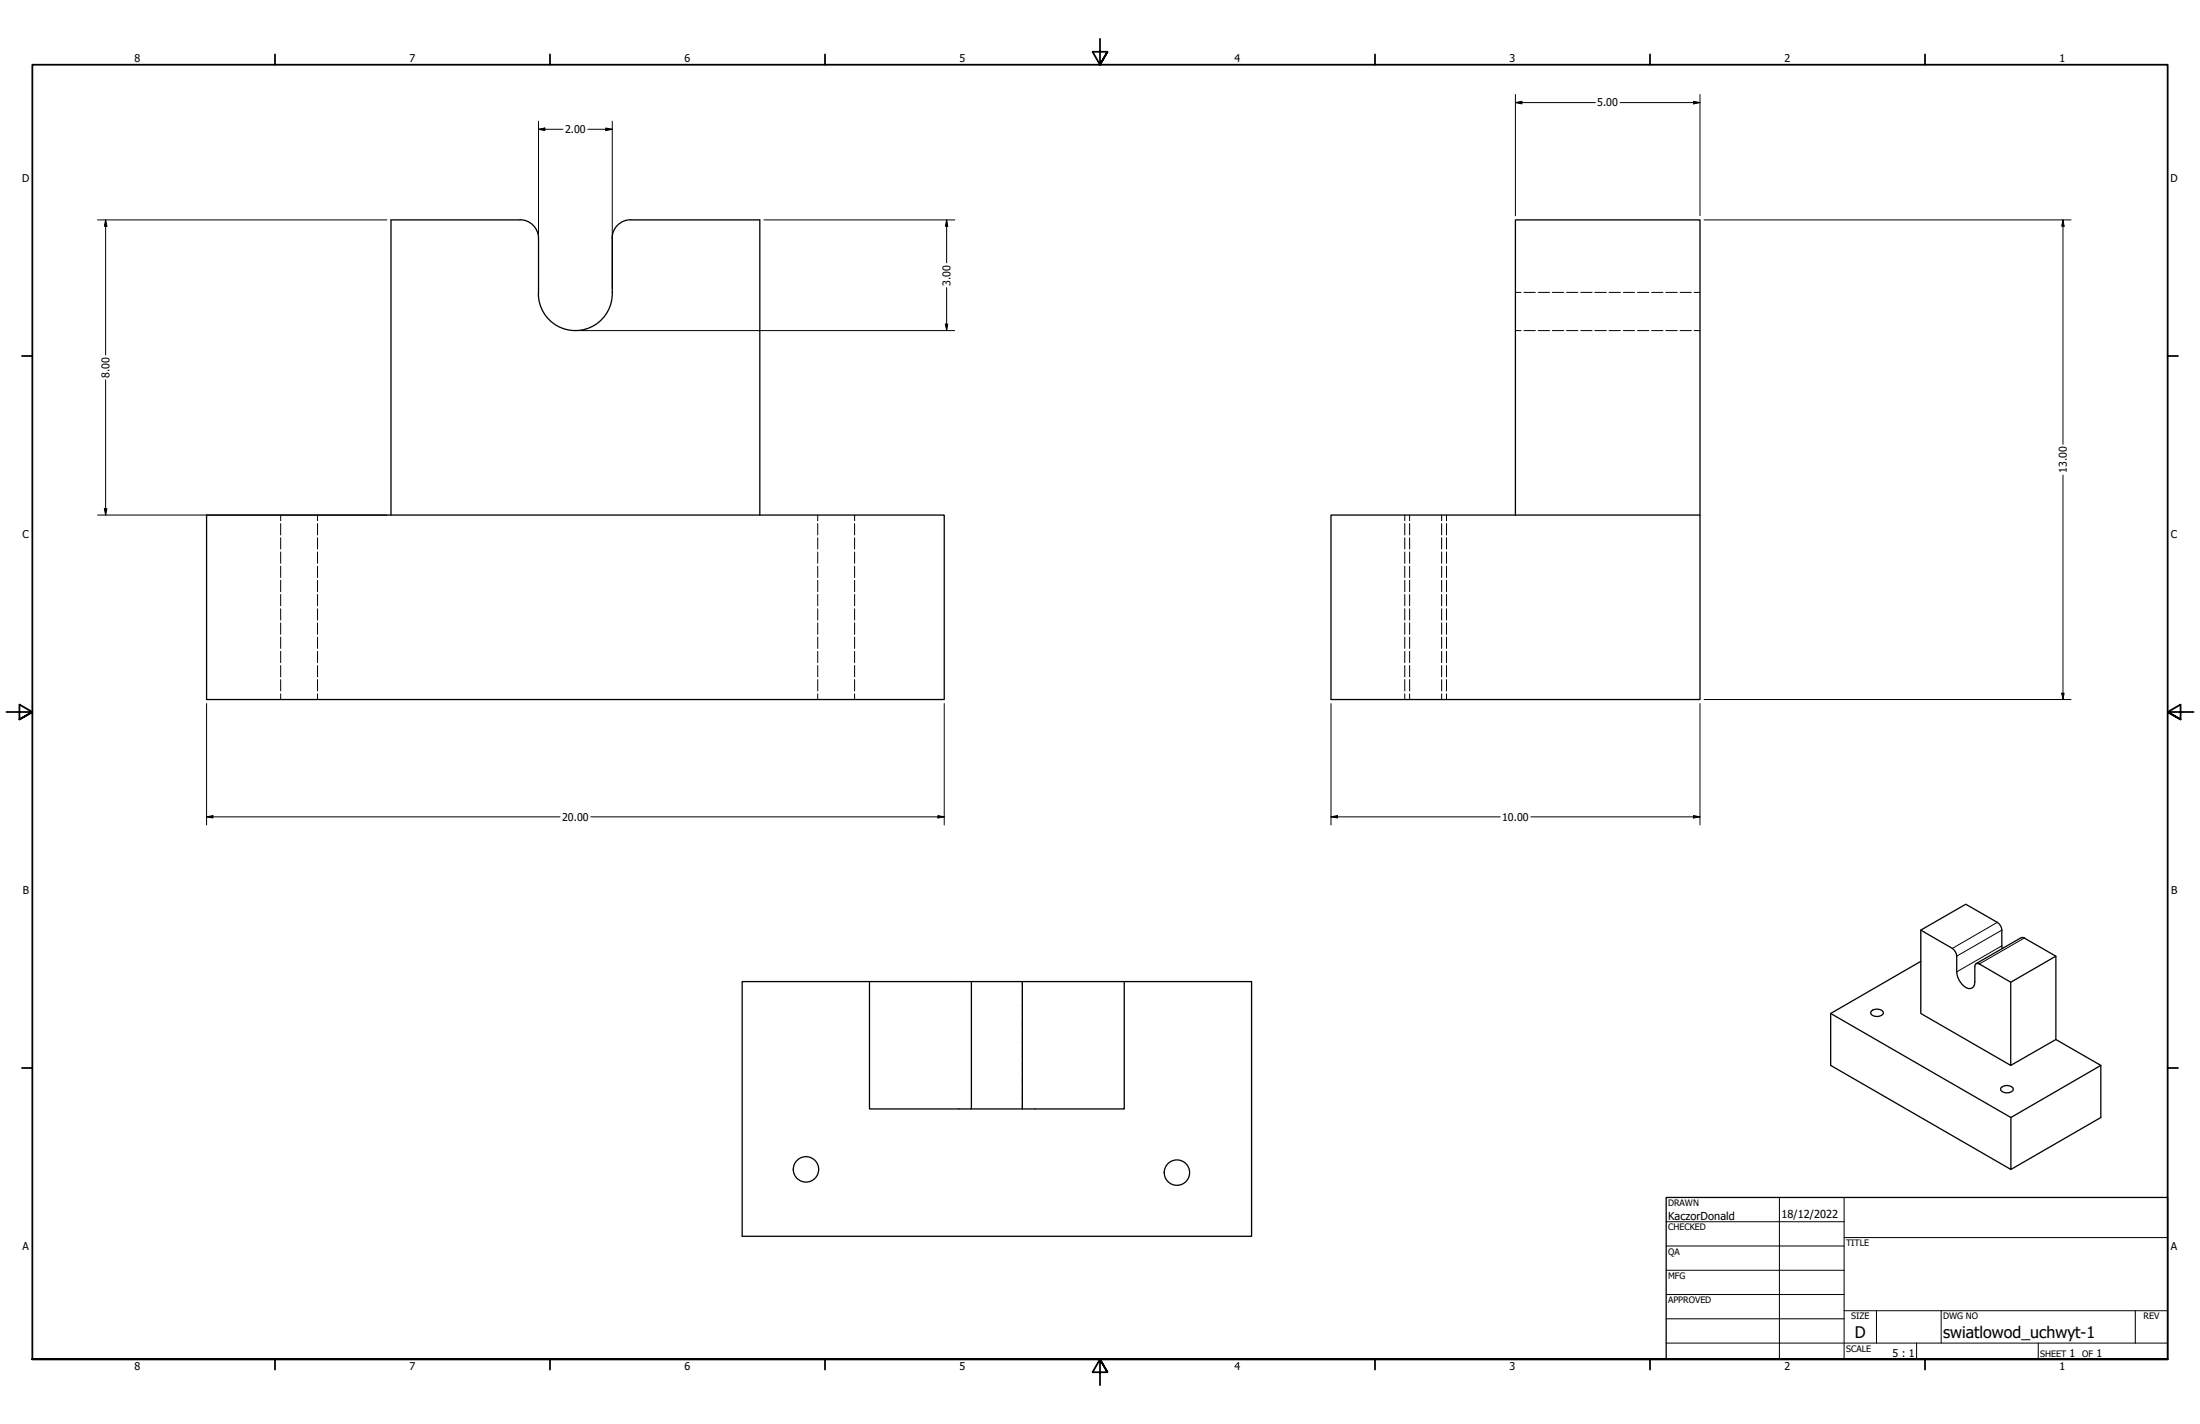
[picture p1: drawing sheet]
<svg xmlns="http://www.w3.org/2000/svg" width="864mm" height="559mm" viewBox="0 0 864 559" stroke-linecap="round" stroke-linejoin="round" font-family="sans-serif">
<!-- layer: Visible (ANSI) -->
<g fill="none" stroke="#000" stroke-width=".51">
<path d="M240.3 93.5a7.3 7.3 0 0 1 7.3-7.3l50.7 .1v115.8M240.3 93.5v21.2a14.5 14.5 0 0 1-14.2 15 14.5 14.5 0 0 1-14.8-14.5M211.4 115.3v-21.8a7.3 7.3 0 0 0-7.3-7.3l-50.6 .1v115.8M81.1 202.1h289.5v72.4h-289.5zM594.9 202.1v-115.8h72.4v188.2h-144.8v-72.4h144.8M754 365v32.7l35.3 20.4v-32.7M754 377.3l-35.4 20.4v20.4l70.8 40.8v-20.4l35.3-20.4M775.7 378.1l18.2-10.2 13.1 7.3v32.7M785.9 372.3l-.1-7.3a3.9 3.9 0 0 0-1.8-3.1l-12.3-7.1-17.7 10.2 12.4 7.2a4 4 0 0 1 1.7 3v6.2a7.6 7.6 0 0 0 4.6 6.5 2.16 2.16 0 0 0 2.5-2.6v-6l.5-1.2 1.3 .2 12.3 7.1 17.7-10.2M341.3 385.2h-50v99.9h200v-99.9h-150v50h40v-50M401.3 385.2v50h40v-50M718.6 397.7l70.8 40.8"/>
<path d="M734.5 396.9a3.1 3.1 0 0 1 4.8 .5 2.88 2.88 0 0 1-5 0zM807 407.9l17.7 10.2v20.4l-35.3 20.4M807 407.9l-17.7 10.2M381.3 435.2h20M785.5 426.8a3.1 3.1 0 0 1 4.8 .6 2.88 2.88 0 0 1-5 0z"/>
<circle cx="316.4" cy="458.9" r="5"/>
<circle cx="462" cy="460.2" r="5"/>
</g>
<!-- layer: Visible Narrow (ANSI) -->
<path d="M784 361.9l-17.6 10.3M785.8 365l-17.7 10.2M785.8 371.2l-17.7 10.2M794.6 368.1l-17.6 10.2" fill="none" stroke="#000" stroke-width=".39"/>
<!-- layer: Hidden (ANSI) -->
<g fill="none" stroke="#000" stroke-width=".39">
<path d="M594.9 114.7h2.2M598.2 114.7h4.5M603.8 114.7h4.5M609.3 114.7h4.6M614.9 114.7h4.5M620.5 114.7h4.5M626 114.7h4.6M631.6 114.7h4.5M637.2 114.7h4.5M642.8 114.7h4.5M648.3 114.7h4.5M653.9 114.7h4.5"/>
<path d="M659.5 114.7h4.5M665 114.7h2.3M594.9 129.7h2.2M598.2 129.7h4.5M603.8 129.7h4.5M609.3 129.7h4.6M614.9 129.7h4.5M620.5 129.7h4.5M626 129.7h4.6M631.6 129.7h4.5M637.2 129.7h4.5M642.8 129.7h4.5"/>
<path d="M648.3 129.7h4.5M653.9 129.7h4.5M659.5 129.7h4.5M665 129.7h2.3M110.2 202.1v2.2M110.2 205.5v4.4M110.2 211v4.5M110.2 216.6v4.4M124.7 202.1v2.2M124.7 205.5v4.4M124.7 211v4.5M124.7 216.6v4.4"/>
<path d="M321 202.1v2.2M321 205.5v4.4M321 211v4.5M321 216.6v4.4M335.5 202.1v2.2M335.5 205.5v4.4M335.5 211v4.5M335.5 216.6v4.4M551.4 202.1v2.2M551.4 205.5v4.4M551.4 211v4.5M551.4 216.6v4.4"/>
<path d="M553.3 202.1v2.2M553.3 205.5v4.4M553.3 211v4.5M553.3 216.6v4.4M565.9 202.1v2.2M565.9 205.5v4.4M565.9 211v4.5M565.9 216.6v4.4M567.8 202.1v2.2M567.8 205.5v4.4M567.8 211v4.5M567.8 216.6v4.4"/>
<path d="M110.2 222.2v4.4M110.2 227.7v4.5M110.2 233.3v4.4M110.2 238.9v4.4M124.7 222.2v4.4M124.7 227.7v4.5M124.7 233.3v4.4M124.7 238.9v4.4M321 222.2v4.4M321 227.7v4.5M321 233.3v4.4M321 238.9v4.4"/>
<path d="M335.5 222.2v4.4M335.5 227.7v4.5M335.5 233.3v4.4M335.5 238.9v4.4M551.4 222.2v4.4M551.4 227.7v4.5M551.4 233.3v4.4M551.4 238.9v4.4M553.3 222.2v4.4M553.3 227.7v4.5M553.3 233.3v4.4M553.3 238.9v4.4"/>
<path d="M565.9 222.2v4.4M565.9 227.7v4.5M565.9 233.3v4.4M565.9 238.9v4.4M567.8 222.2v4.4M567.8 227.7v4.5M567.8 233.3v4.4M567.8 238.9v4.4M110.2 244.4v4.5M110.2 250v4.4M110.2 255.6v4.4M124.7 244.4v4.5"/>
<path d="M124.7 250v4.4M124.7 255.6v4.4M321 244.4v4.5M321 250v4.4M321 255.6v4.4M335.5 244.4v4.5M335.5 250v4.4M335.5 255.6v4.4M551.4 244.4v4.5M551.4 250v4.4M551.4 255.6v4.4M553.3 244.4v4.5"/>
<path d="M553.3 250v4.4M553.3 255.6v4.4M565.9 244.4v4.5M565.9 250v4.4M565.9 255.6v4.4M567.8 244.4v4.5M567.8 250v4.4M567.8 255.6v4.4M110.2 261.2v4.4M110.2 266.7v4.4M110.2 272.3v2.2M124.7 261.2v4.4"/>
<path d="M124.7 266.7v4.4M124.7 272.3v2.2M321 261.2v4.4M321 266.7v4.4M321 272.3v2.2M335.5 261.2v4.4M335.5 266.7v4.4M335.5 272.3v2.2M551.4 261.2v4.4M551.4 266.7v4.4M551.4 272.3v2.2M553.3 261.2v4.4"/>
<path d="M553.3 266.7v4.4M553.3 272.3v2.2M565.9 261.2v4.4M565.9 266.7v4.4M565.9 272.3v2.2M567.8 261.2v4.4M567.8 266.7v4.4M567.8 272.3v2.2M401.3 385.2v2.2M401.3 388.5v4.4M401.3 394.1v4.4M401.3 399.6v4.5"/>
<path d="M401.3 405.2v4.4M401.3 410.7v4.5M401.3 416.3v4.5M401.3 421.8v4.5M401.3 427.4v4.4M401.3 432.9v2.3"/>
</g>
<!-- layer: Border (ANSI) -->
<g fill="none" stroke="#000" stroke-width=".7">
<path d="M431.8 15.2v10.2l-2.9-5.1h5.8l-2.9 5.1 2.9-5.1M107.9 21.3v4.1M215.9 21.3v4.1M323.8 21.3v4.1M539.8 21.3v4.1M647.7 21.3v4.1M755.6 21.3v4.1M8.6 139.7h4.1M850.9 139.7h4.1M2.5 279.4h10.2l-5.1-2.9v5.8l5.1-2.9-5.1 2.9M861.1 279.4h-10.2l5.1-2.9v5.8l-5.1-2.9 5.1 2.9M8.6 419.1h4.1"/>
<path d="M850.9 419.1h4.1M12.7 533.4v-508h838.2v508h-838.2h838.2M107.9 533.4v4.1M215.9 533.4v4.1M323.8 533.4v4.1M434.7 538.5l-2.9-5.1 2.9 5.1h-5.8l2.9-5.1v10.2M539.8 533.4v4.1M647.7 533.4v4.1M755.6 533.4v4.1"/>
</g>
<!-- layer: Title (ANSI) -->
<g fill="none" stroke="#000" stroke-width=".39">
<path d="M654 479.4h69.9M698.5 469.9v63.5M723.9 469.9v63.5M654 488.9h69.9M654 498.5h69.9M723.9 485.6h127M654 508h69.9M654 517.5h69.9M723.9 514.3h127M736.6 514.3v12.7M762 514.3v12.7M838.2 514.3v12.7"/>
<path d="M654 527h196.9M752.3 527v6.4M800.1 527v6.4"/>
</g>
<path d="M654 469.9h196.9v63.5h-196.9z" fill="none" stroke="#000" stroke-width=".51"/>
<!-- layer: Dimension (ANSI) -->
<g fill="none" stroke="#000" stroke-width=".39">
<path d="M594.9 37.1v47.5M664.8 39.8l2.5 .5-2.5 .5zM667.3 37.1v47.5M211.4 50.7l2.5-.5v1zM211.4 50.7h9.6M211.4 47.6v44.3M230.8 50.7h9.5M237.8 50.2l2.5 .5-2.5 .5zM240.3 47.6v65.6M594.9 40.3l2.5-.5v1zM594.9 40.3h31.3M636 40.3h31.3"/>
<path d="M38.3 86.3h113.6M41.5 86.3l.5 2.5h-1zM41.5 86.3v53M299.8 86.3h75M371.6 86.3l.4 2.5h-.9zM371.6 86.3v16.8M668.9 86.3h144.1M809.8 86.3l.5 2.5h-1zM809.8 86.3v88.1M371.6 112.8v16.9M227.7 129.7h147.1M371.1 127.2h.9l-.4 2.5z"/>
<path d="M41.5 149v53.1M41 199.6h1l-.5 2.5zM809.8 186.4v88.1M38.3 202.1h113.6M81.1 276.1v47.6M370.6 276.1v47.6M522.5 276.1v47.6M667.3 276.1v47.6M668.9 274.5h144.1M809.3 272h1l-.5 2.5zM81.1 320.5l2.5-.5v1zM81.1 320.5h138.7"/>
<path d="M231.9 320.5h138.7M368.2 320l2.4 .5-2.4 .5zM522.5 320.5l2.5-.5v1zM522.5 320.5h66.4M600.9 320.5h66.4M664.8 320l2.5 .5-2.5 .5z"/>
</g>
<g fill="#000">
<path d="M594.9 40.3l2.5-.5v1z" fill-rule="evenodd"/>
<path d="M211.4 50.7l2.5-.5v1z" fill-rule="evenodd"/>
<path d="M237.8 50.2l2.5 .5-2.5 .5z" fill-rule="evenodd"/>
<path d="M664.8 39.8l2.5 .5-2.5 .5z" fill-rule="evenodd"/>
<path d="M41.5 86.3l.5 2.5h-1z" fill-rule="evenodd"/>
<path d="M371.6 86.3l.4 2.5h-.9z" fill-rule="evenodd"/>
<path d="M809.8 86.3l.5 2.5h-1z" fill-rule="evenodd"/>
<path d="M371.1 127.2h.9l-.4 2.5z" fill-rule="evenodd"/>
<path d="M41 199.6h1l-.5 2.5z" fill-rule="evenodd"/>
<path d="M809.3 272h1l-.5 2.5z" fill-rule="evenodd"/>
<path d="M81.1 320.5l2.5-.5v1z" fill-rule="evenodd"/>
<path d="M368.2 320l2.4 .5-2.4 .5z" fill-rule="evenodd"/>
<path d="M522.5 320.5l2.5-.5v1z" fill-rule="evenodd"/>
<path d="M664.8 320l2.5 .5-2.5 .5z" fill-rule="evenodd"/>
</g>
<g font-size="6.3">
<text x="728.1" y="524.9">D</text>
<text x="762.8" y="525">swiatlowod_uchwyt-1</text>
</g>
<g font-size="4.3">
<text x="654.8" y="478.6">KaczorDonald</text>
<text x="699.3" y="478">18/12/2022</text>
</g>
<g font-size="4.2">
<text x="52.8" y="24.4">8</text>
<text x="160.8" y="24.4">7</text>
<text x="268.7" y="24.4">6</text>
<text x="376.7" y="24.4">5</text>
<text x="484.6" y="24.4">4</text>
<text x="592.6" y="24.4">3</text>
<text x="700.5" y="24.4">2</text>
<text x="808.5" y="24.4">1</text>
<text x="627" y="41.8">5.00</text>
<text x="221.8" y="52.3">2.00</text>
<text x="8.8" y="71.4">D</text>
<text x="852" y="71.4">D</text>
<text x="373.1" y="112.1" transform="rotate(-90 373.1 112.1)">3.00</text>
<text x="43" y="148.3" transform="rotate(-90 43 148.3)">8.00</text>
<text x="811.3" y="185.6" transform="rotate(-90 811.3 185.6)">13.00</text>
<text x="8.9" y="211.1">C</text>
<text x="852.2" y="211.1">C</text>
<text x="220.7" y="322.1">20.00</text>
<text x="589.7" y="322">10.00</text>
<text x="9" y="350.8">B</text>
<text x="852.2" y="350.8">B</text>
<text x="8.9" y="490.5">A</text>
<text x="852.2" y="490.5">A</text>
<text x="742.9" y="532.6">5 : 1</text>
<text x="812.4" y="532.6">1</text>
<text x="823" y="532.6">1</text>
<text x="52.8" y="537.5">8</text>
<text x="160.8" y="537.5">7</text>
<text x="268.7" y="537.5">6</text>
<text x="376.7" y="537.5">5</text>
<text x="484.6" y="537.5">4</text>
<text x="592.6" y="537.5">3</text>
<text x="700.5" y="537.5">2</text>
<text x="808.5" y="537.5">1</text>
</g>
<g font-size="3.5">
<text x="654.8" y="473.2">DRAWN</text>
<text x="654.8" y="482.8">CHECKED</text>
<text x="724.7" y="488.9">TITLE</text>
<text x="654.8" y="492.3">QA</text>
<text x="654.8" y="501.8">MFG</text>
<text x="654.8" y="511.4">APPROVED</text>
<text x="726.7" y="517.7">SIZE</text>
<text x="762.8" y="517.7">DWG NO</text>
<text x="841.4" y="517.7">REV</text>
<text x="724.7" y="530.4">SCALE</text>
<text x="800.9" y="532.6">SHEET</text>
<text x="817.4" y="532.6">OF</text>
</g>
</svg>
